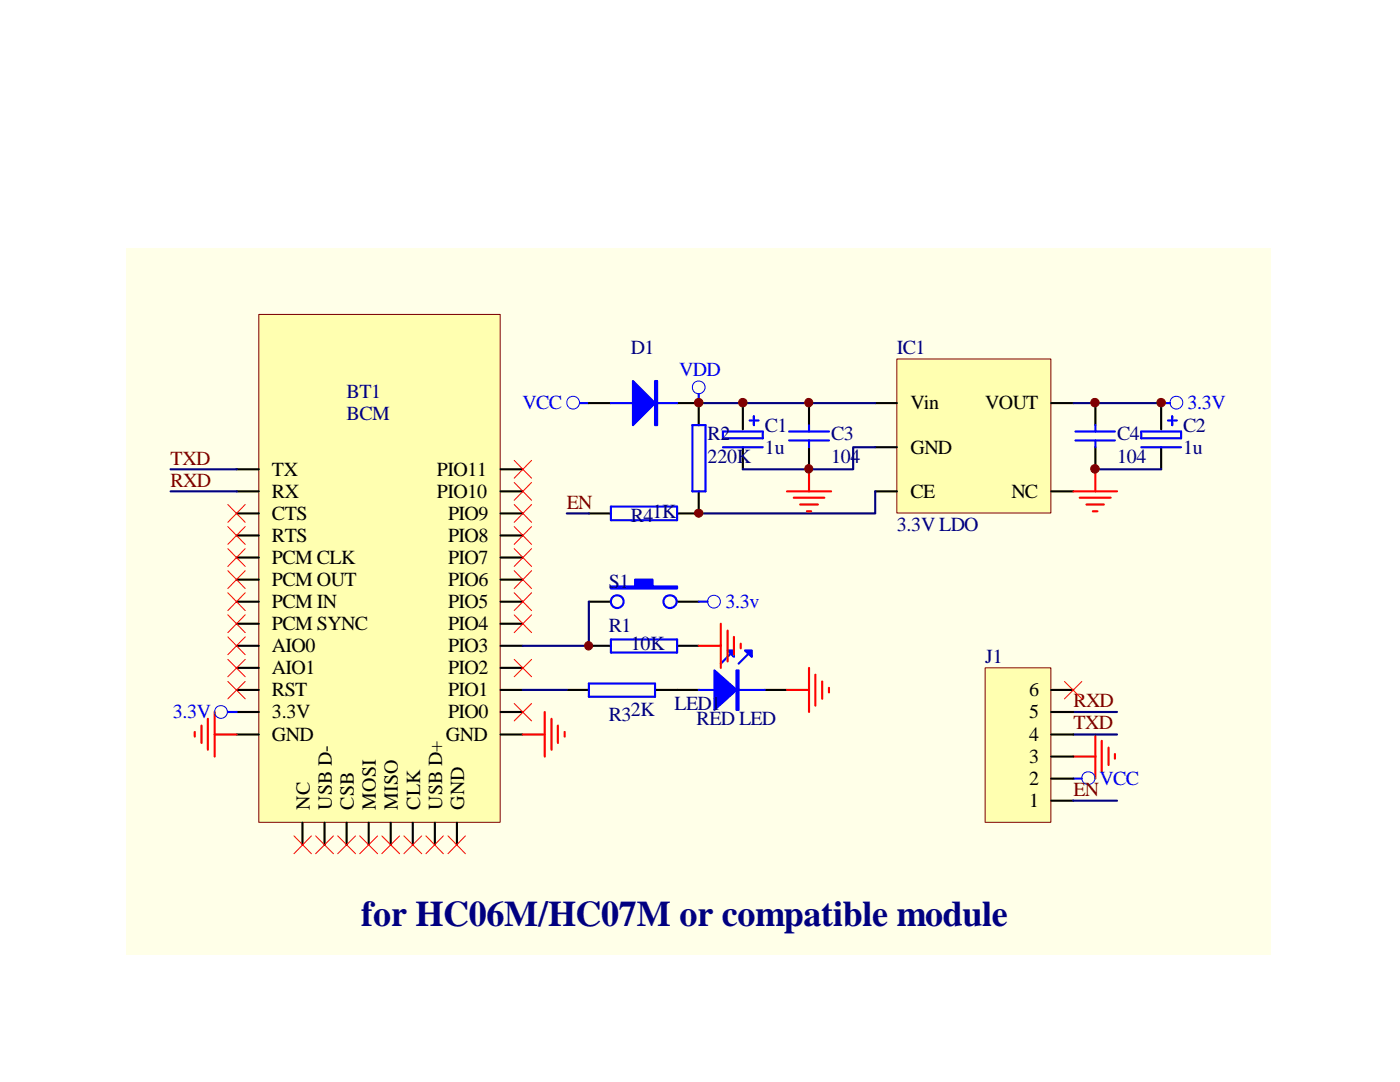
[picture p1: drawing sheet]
<svg xmlns="http://www.w3.org/2000/svg" width="279mm" height="216mm" viewBox="0 0 279 216" stroke-linecap="round" stroke-linejoin="round" font-family="sans-serif">
<path d="M25.2 49.5h228.5v141h-228.5z" fill="#ffffe8"/>
<path d="M161.5 80.4v4.4M161.5 89.2v4.4M218.6 80.4v4.4M218.6 89.2v4.4" fill="none" stroke="#000" stroke-width=".42"/>
<path d="M157.5 87.9h7.9M157.5 86.1h7.9M161.5 84.8v1.3M161.5 87.9v1.3M214.6 87.9h7.9M214.6 86.1h7.9M218.6 84.8v1.3M218.6 87.9v1.3M231.7 80.4h1.8M214.2 155.4h1.7" fill="none" stroke="#00f" stroke-width=".42"/>
<g fill="none" stroke="#00f" stroke-width=".2">
<circle cx="234.8" cy="80.3" r="1.28"/>
<circle cx="217.2" cy="155.3" r="1.31"/>
</g>
<path d="M214.2 151h4.4M218.6 146.6v8.8M219.9 147.8v6.2M221.2 149.2v3.5M222.5 150.5v.9" fill="none" stroke="#f00" stroke-width=".42"/>
<path d="M214.2 146.6h8.7M214.2 142.1h8.7" fill="none" stroke="#000080" stroke-width=".42"/>
<path d="M196.7 133.3h13v30.8h-13z" fill="#ffffb0"/>
<path d="M196.6 133.3h13.1v30.8h-13.1z" fill="none" stroke="#800000" stroke-width=".2"/>
<path d="M209.8 137.7h4.4M209.8 159.8h4.4M209.8 155.4h4.4M209.8 151h4.4M209.8 146.6h4.4M209.8 142.1h4.4" fill="none" stroke="#000" stroke-width=".42"/>
<path d="M214.2 159.8h8.7" fill="none" stroke="#000080" stroke-width=".42"/>
<path d="M179.1 71.7h30.6v30.7h-30.6z" fill="#ffffb0"/>
<path d="M179 71.6h30.7v30.8h-30.7z" fill="none" stroke="#800000" stroke-width=".2"/>
<g fill="none" stroke="#000" stroke-width=".42">
<path d="M117.5 80.4h4.4M135.1 80.4h4.3v4.4M139.4 98v4.4h-4.3M148.3 80.4v5.3M148.3 89.2v4.4M174.7 80.4h4.3M174.7 89.2h4.3M174.7 98h4.3M209.8 80.4h4.4M209.8 98h4.4M231.7 80.4v5.3M231.7 89.2v4.4"/>
<path d="M117.5 102.4h4.4"/>
</g>
<g fill="none" stroke="#00f" stroke-width=".42">
<path d="M139.4 78.7v1.7M115.7 80.4h1.8M121.9 80.4h13.2M138.2 84.8h2.6v13.2h-2.6zM144.3 89.2h7.9M144.3 86.1h7.9v1.4h-7.9zM149.6 83.9h1.8M150.5 83.1v1.7M227.8 86.1h7.9v1.4h-7.9zM227.8 89.2h7.9M233.1 83.9h1.8M233.9 83.1v1.7"/>
<path d="M121.9 101.1h13.2v2.7h-13.2z"/>
</g>
<path d="M139.4 80.4h35.3M174.7 89.2h-4.4v4.4h-22M174.7 98v4.4h-35.3M214.2 80.4h17.5M218.6 93.6h13.1" fill="none" stroke="#000080" stroke-width=".42"/>
<path d="M157.1 98h8.8M158.4 99.3h6.1M161.5 93.6v4.4M214.2 98h8.7M215.5 99.3h6.2M218.6 93.6v4.4M159.7 100.7h3.5M161 102h.9M216.8 100.7h3.5M218.1 102h.9" fill="none" stroke="#f00" stroke-width=".42"/>
<g fill="none" stroke="#00f" stroke-width=".2">
<circle cx="139.4" cy="77.3" r="1.28"/>
<circle cx="114.4" cy="80.3" r="1.28"/>
</g>
<g fill="#00f" stroke="#00f" stroke-width=".42">
<path d="M130.7 76h.4v8.8h-.4z" fill-rule="evenodd"/>
<path d="M126.3 76l4.4 4.4-4.4 4.4z" fill-rule="evenodd"/>
</g>
<path d="M51.7 62.8h48.1v101.3h-48.1z" fill="#ffffb0"/>
<path d="M51.6 62.7h48.2v101.4h-48.2z" fill="none" stroke="#800000" stroke-width=".2"/>
<g fill="none" stroke="#000" stroke-width=".42">
<path d="M47.2 93.6h4.4M47.2 98h4.4M99.9 93.6h4.4M99.9 98h4.4M47.2 102.4h4.4M47.2 106.8h4.4M47.2 111.3h4.4M47.2 115.7h4.4M99.9 102.4h4.4M99.9 106.8h4.4M99.9 111.3h4.4M99.9 115.7h4.4"/>
<path d="M47.2 120.1h4.4M47.2 124.5h4.4M47.2 128.9h4.4M47.2 133.3h4.4M47.2 137.7h4.4M99.9 120.1h4.4M99.9 124.5h4.4M99.9 128.9h4.4M99.9 133.3h4.4M99.9 137.7h4.4M113.1 137.7h4.4M117.5 120.1h4.4"/>
<path d="M117.5 128.9h4.4M130.7 137.7h8.7M135.1 120.1h4.3M135.1 128.9h4.3M152.7 137.7h4.4M47.2 142.1h4.4M47.2 146.6h4.4M99.9 142.1h4.4M99.9 146.6h4.4M60.4 164.2v4.4M64.8 164.2v4.4M69.2 164.2v4.4"/>
<path d="M73.6 164.2v4.4M78 164.2v4.4M82.4 164.2v4.4M86.8 164.2v4.4M91.2 164.2v4.4"/>
</g>
<g fill="none" stroke="#00f" stroke-width=".42">
<path d="M117.5 136.4h13.2v2.6h-13.2zM121.9 127.6h13.2v2.6h-13.2zM139.4 137.7h13.3M139.4 120.1h1.8M145.6 130.6l-1.8 1.8M149.2 130.6l-1.8 1.8M45.5 142.1h1.7"/>
<circle cx="123.2" cy="120.1" r="1.28"/>
<circle cx="133.7" cy="120.1" r="1.31"/>
</g>
<g fill="#00f" stroke="#00f" stroke-width=".42">
<path d="M142.6 133.8l4.4 3.9-4.4 3.9z" fill-rule="evenodd"/>
<path d="M147 133.8h.4v7.8h-.4z" fill-rule="evenodd"/>
<path d="M148.7 129.8h1.3v1.3z" fill-rule="evenodd"/>
<path d="M145.2 129.8h1.3v1.3z" fill-rule="evenodd"/>
<path d="M121.9 117h4.8v-1.3h3.5v1.3h4.9v.4h-13.2z" fill-rule="evenodd"/>
</g>
<path d="M34 93.6h13.2M34 98h13.2M113.1 102.4h4.4M104.3 137.7h8.8M117.5 120.1v8.8h-13.2" fill="none" stroke="#000080" stroke-width=".42"/>
<g fill="none" stroke="#f00" stroke-width=".42">
<path d="M139.4 128.9h4.4M143.8 124.5v8.8M145.2 125.8v6.2M146.5 127.1v3.5M147.8 128.4v1M157.1 137.7h4.4M161.5 133.3v8.8M162.7 134.6v6.2M164.1 136v3.4M165.4 137.2v1M38.9 146v1M40.2 144.8v3.5"/>
<path d="M41.5 143.4v6.2M42.8 142.1v8.9M42.8 146.6h4.4M104.3 146.6h4.4M108.7 142.1v8.9M110.1 143.4v6.2M111.3 144.8v3.5M112.7 146v1"/>
</g>
<g fill="none" stroke="#00f" stroke-width=".2">
<circle cx="142.5" cy="120.1" r="1.28"/>
<circle cx="44.1" cy="142.1" r="1.28"/>
</g>
<g fill="none" stroke="#f00" stroke-width=".2">
<path d="M102.6 96.3l3.5 3.5M102.6 91.9l3.5 3.5M106.1 96.3l-3.5 3.5M106.1 91.9l-3.5 3.5M45.5 100.7l3.4 3.5M45.5 105.1l3.4 3.5M45.5 109.5l3.4 3.5M45.5 113.9l3.4 3.5M45.5 118.3l3.4 3.5M48.9 100.7l-3.4 3.5M48.9 105.1l-3.4 3.5M48.9 109.5l-3.4 3.5"/>
<path d="M48.9 113.9l-3.4 3.5M48.9 118.3l-3.4 3.5M102.6 118.3l3.5 3.5M102.6 113.9l3.5 3.5M102.6 109.5l3.5 3.5M102.6 105.1l3.5 3.5M102.6 100.7l3.5 3.5M106.1 118.3l-3.5 3.5M106.1 113.9l-3.5 3.5M106.1 109.5l-3.5 3.5M106.1 105.1l-3.5 3.5M106.1 100.7l-3.5 3.5"/>
<path d="M45.5 122.7l3.4 3.5M45.5 127.1l3.4 3.5M45.5 131.6l3.4 3.4M45.5 136l3.4 3.4M48.9 122.7l-3.4 3.5M48.9 127.1l-3.4 3.5M48.9 131.6l-3.4 3.4M48.9 136l-3.4 3.4M102.6 131.6l3.5 3.4M102.6 122.7l3.5 3.5M106.1 131.6l-3.5 3.4M106.1 122.7l-3.5 3.5"/>
<path d="M212.4 136l3.5 3.4M215.9 136l-3.5 3.4M102.6 140.4l3.5 3.4M106.1 140.4l-3.5 3.4M58.7 166.8l3.4 3.5M62.1 166.8l-3.4 3.5M63 166.8l3.5 3.5M66.5 166.8l-3.5 3.5M67.4 166.8l3.6 3.5M71 166.8l-3.6 3.5M71.8 166.8l3.6 3.5M75.4 166.8l-3.6 3.5"/>
<path d="M76.2 166.8l3.6 3.5M79.8 166.8l-3.6 3.5M80.6 166.8l3.6 3.5M84.2 166.8l-3.6 3.5M85 166.8l3.5 3.5M88.5 166.8l-3.5 3.5M89.4 166.8l3.5 3.5M92.9 166.8l-3.5 3.5"/>
</g>
<g fill="#800000" stroke="#800000" stroke-width=".2">
<circle cx="161.4" cy="80.3" r=".83"/>
<circle cx="161.4" cy="93.5" r=".83"/>
<circle cx="218.5" cy="80.3" r=".85"/>
<circle cx="218.5" cy="93.5" r=".85"/>
<circle cx="231.7" cy="80.3" r=".85"/>
<circle cx="148.2" cy="80.3" r=".85"/>
<circle cx="139.5" cy="102.4" r=".83"/>
<circle cx="117.5" cy="128.8" r=".83"/>
<circle cx="139.4" cy="80.3" r=".85"/>
</g>
<text font-size="7.2" fill="#000080" x="72.1" y="184.8">for HC06M/HC07M or compatible module</text>
<g font-size="4" fill="#000080">
<text x="125.9" y="70.6">D1</text>
<text x="179" y="70.6">IC1</text>
<text x="69.2" y="79.5">BT1</text>
<text x="69.2" y="83.9">BCM</text>
<text x="141.2" y="87.8">R2</text>
<text x="152.7" y="86.1">C1</text>
<text x="165.9" y="87.8">C3</text>
<text x="222.9" y="87.8">C4</text>
<text x="236.1" y="86.1">C2</text>
<text x="141.2" y="92.3">220K</text>
<text x="152.7" y="90.5">1u</text>
<text x="165.9" y="92.3">104</text>
<text x="222.9" y="92.3">104</text>
<text x="236.1" y="90.5">1u</text>
<text x="125.9" y="104.1">R41K</text>
<text x="179" y="105.9">3.3V LDO</text>
<text x="121.5" y="117.3">S1</text>
<text x="121.5" y="126.2">R1</text>
<text x="125.9" y="129.7">10K</text>
<text x="196.6" y="132.3">J1</text>
<text x="121.5" y="143.8">R32K</text>
<text x="134.6" y="141.6">LED1</text>
<text x="139" y="144.7">RED LED</text>
</g>
<g font-size="4" fill="#00f">
<text x="135.6" y="75.1">VDD</text>
<text x="104.3" y="81.7">VCC</text>
<text x="237" y="81.7">3.3V</text>
<text x="144.8" y="121.3">3.3v</text>
<text x="34.5" y="143.3">3.3V</text>
<text x="219.5" y="156.6">VCC</text>
</g>
<g font-size="4">
<text x="181.7" y="81.7">Vin</text>
<text x="196.6" y="81.7">VOUT</text>
<text x="54.3" y="94.9">TX</text>
<text x="87.2" y="94.9">PIO11</text>
<text x="181.7" y="90.5">GND</text>
<text x="54.3" y="99.3">RX</text>
<text x="87.2" y="99.3">PIO10</text>
<text x="181.7" y="99.3">CE</text>
<text x="201.8" y="99.3">NC</text>
<text x="54.3" y="103.7">CTS</text>
<text x="89.4" y="103.7">PIO9</text>
<text x="54.3" y="108.1">RTS</text>
<text x="54.3" y="112.5">PCM CLK</text>
<text x="89.4" y="112.5">PIO7</text>
<text x="89.4" y="108.1">PIO8</text>
<text x="54.3" y="116.9">PCM OUT</text>
<text x="89.4" y="116.9">PIO6</text>
<text x="54.3" y="121.3">PCM IN</text>
<text x="54.3" y="125.7">PCM SYNC</text>
<text x="89.4" y="125.7">PIO4</text>
<text x="89.4" y="121.3">PIO5</text>
<text x="54.3" y="130.1">AIO0</text>
<text x="89.4" y="130.1">PIO3</text>
<text x="54.3" y="134.5">AIO1</text>
<text x="89.4" y="134.5">PIO2</text>
<text x="54.3" y="138.9">RST</text>
<text x="54.3" y="143.3">3.3V</text>
<text x="89.4" y="143.3">PIO0</text>
<text x="89.4" y="138.9">PIO1</text>
<text x="205.4" y="143.3">5</text>
<text x="205.4" y="138.9">6</text>
<text x="54.3" y="147.8">GND</text>
<text x="89" y="147.8">GND</text>
<text x="205.4" y="147.8">4</text>
<text x="205.4" y="152.2">3</text>
<text x="61.8" y="161.5" transform="rotate(-90 61.8 161.5)">NC</text>
<text x="66.2" y="161.5" transform="rotate(-90 66.2 161.5)">USB D-</text>
<text x="70.6" y="161.5" transform="rotate(-90 70.6 161.5)">CSB</text>
<text x="75" y="161.5" transform="rotate(-90 75 161.5)">MOSI</text>
<text x="79.4" y="161.5" transform="rotate(-90 79.4 161.5)">MISO</text>
<text x="83.8" y="161.5" transform="rotate(-90 83.8 161.5)">CLK</text>
<text x="88.2" y="161.5" transform="rotate(-90 88.2 161.5)">USB D+</text>
<text x="92.6" y="161.5" transform="rotate(-90 92.6 161.5)">GND</text>
<text x="205.4" y="161">1</text>
<text x="205.4" y="156.6">2</text>
</g>
<g font-size="4" fill="#800000">
<text x="34" y="92.7">TXD</text>
<text x="34" y="97.1">RXD</text>
<text x="113.1" y="101.5">EN</text>
<text x="214.2" y="141.1">RXD</text>
<text x="214.2" y="145.5">TXD</text>
<text x="214.2" y="158.8">EN</text>
</g>
</svg>
